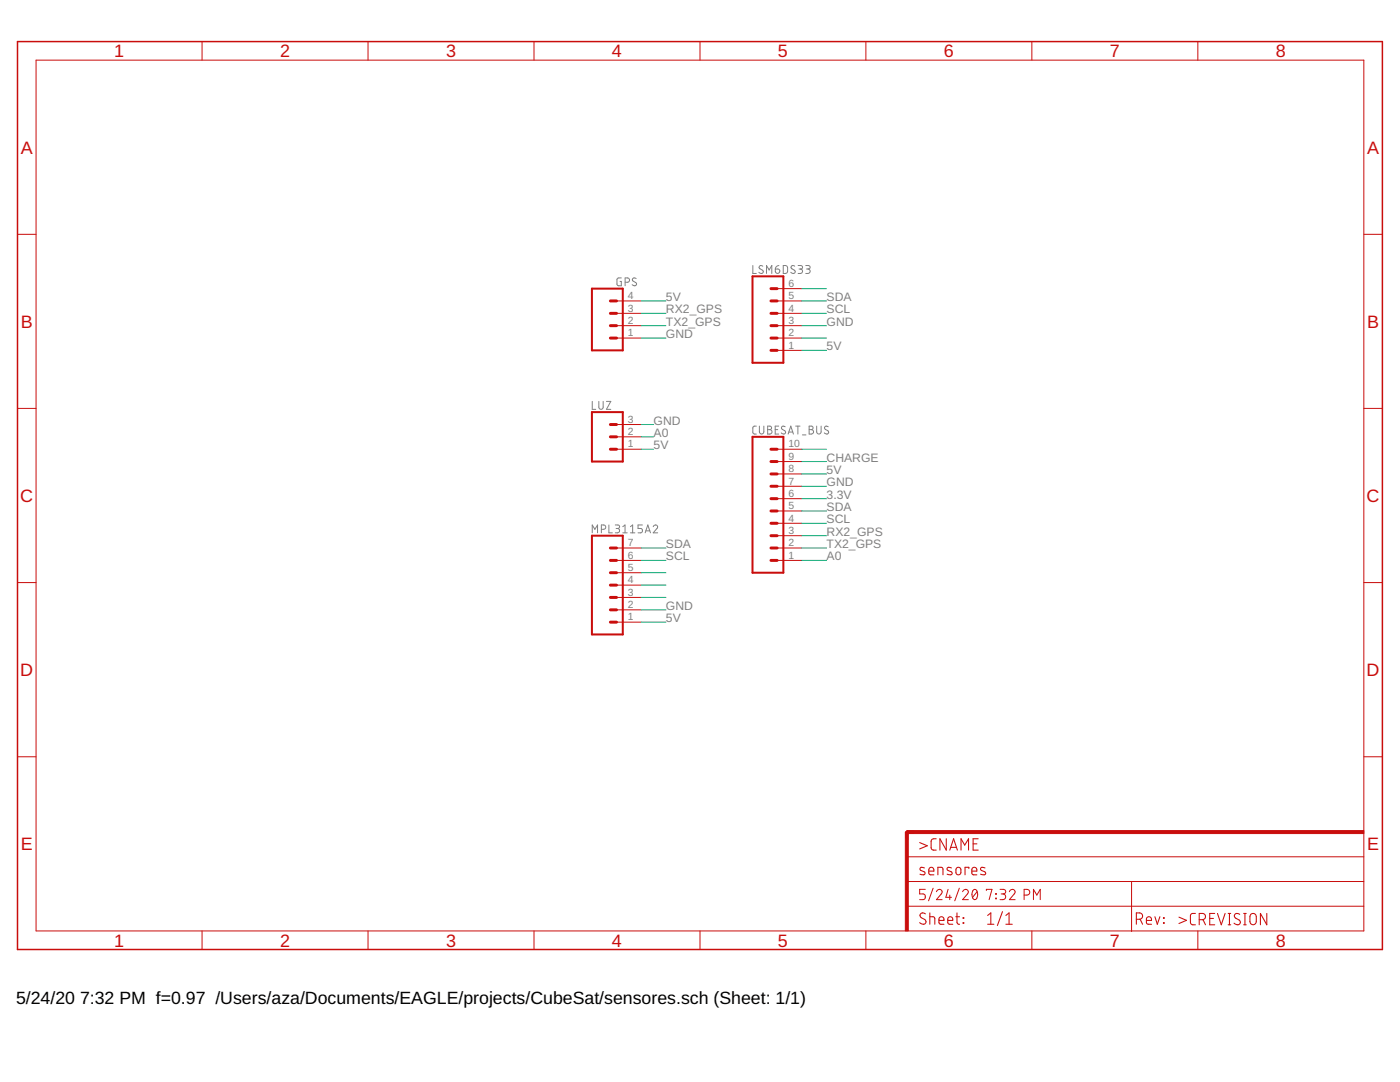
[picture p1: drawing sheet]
<svg xmlns="http://www.w3.org/2000/svg" width="279mm" height="216mm" viewBox="0 0 279 216" stroke-linecap="round" stroke-linejoin="round" font-family="sans-serif">
<g fill="none" stroke="#808080" stroke-width=".2">
<path d="M124 55.5h-.7l-.2 .2v1l.2 .3h.7v-.8h-.3M124.8 56.3h.4a.43 .43 0 0 0 .4-.4 .43 .43 0 0 0-.4-.4h-.4v1.5M127 55.6a.41 .41 0 0 0-.6-.1 .41 .41 0 0 0-.1 .5l.6 .4a.39 .39 0 0 1 0 .6 .39 .39 0 0 1-.6-.1l-.1-.1M150.2 53v1.6h.7M152.2 53.1l-.5-.1-.2 .3 .1 .3 .5 .3a.39 .39 0 0 1 .1 .6 .39 .39 0 0 1-.6 0l-.2-.2M153 54.6v-1.6l.5 .9 .5-.9v1.6M154.7 53.7h.6a.44 .44 0 0 1 .3 .5 .44 .44 0 0 1-.5 .4 .44 .44 0 0 1-.4-.5zM155.4 53l-.4 .1-.3 .6M156.3 53h.6l.2 .3 .1 .8-.3 .4-.6 .1zM158.6 53.1l-.5-.1-.2 .3v.3l.6 .3a.39 .39 0 0 1 .1 .6 .39 .39 0 0 1-.6 0l-.2-.2M159.3 53h.5a.35 .35 0 0 1 .4 .3 .35 .35 0 0 1-.4 .4h-.3M159.7 53.7a.44 .44 0 0 1 .5 .4 .44 .44 0 0 1-.5 .5h-.4"/>
<path d="M160.8 53h.5a.35 .35 0 0 1 .4 .3 .35 .35 0 0 1-.4 .4h-.3M161.2 53.7a.44 .44 0 0 1 .5 .4 .44 .44 0 0 1-.5 .5h-.4M118.2 80.1v1.6h.7M119.5 80.1v1.1a.43 .43 0 0 0 .4 .5 .43 .43 0 0 0 .5-.5v-1.1M121 80.1h.9l-.9 1.6h.9M150.9 85h-.4l-.3 .4 .1 1 .2 .2h.4M151.6 85v1.2a.44 .44 0 0 0 .4 .4 .44 .44 0 0 0 .4-.4v-1.2M153.2 85h.4a.35 .35 0 0 1 .4 .4 .35 .35 0 0 1-.4 .3 .44 .44 0 0 1 .5 .5 .44 .44 0 0 1-.5 .4h-.4zM153.2 85.7h.4M154.7 85.7h.5M155.4 85h-.7v1.6h.7M156.7 85.2l-.5-.2-.2 .4 .1 .3 .5 .2a.37 .37 0 0 1 .1 .5 .37 .37 0 0 1-.5 .2l-.3-.2"/>
<path d="M157.3 86.6l.5-1.6 .5 1.6M157.4 86.2h.8M158.8 85h.9M159.2 85v1.6M160.1 86.8h.7M161.5 85h.4a.35 .35 0 0 1 .4 .4 .35 .35 0 0 1-.4 .3 .44 .44 0 0 1 .5 .5 .44 .44 0 0 1-.5 .4h-.4zM161.5 85.7h.4M163 85v1.2a.44 .44 0 0 0 .4 .4 .44 .44 0 0 0 .5-.4v-1.2M165.3 85.2l-.5-.2-.3 .4 .2 .3 .5 .2a.4 .4 0 0 1 .1 .6 .4 .4 0 0 1-.6 0l-.2-.1M118.2 106.3v-1.5l.5 .8 .6-.8v1.5M120 105.6h.5a.43 .43 0 0 0 .4-.4 .43 .43 0 0 0-.4-.4h-.5v1.5M121.5 104.8v1.5h.7"/>
<path d="M122.8 104.8h.5a.35 .35 0 0 1 .4 .3 .35 .35 0 0 1-.4 .4h-.3M123.2 105.5a.43 .43 0 0 1 .5 .4 .43 .43 0 0 1-.5 .4h-.4M124.3 105.1l.4-.3v1.5M124.3 106.3h.9M125.8 106.3h.9M125.8 105.1l.5-.3v1.5M128.2 104.8h-.9v.7h.6a.44 .44 0 0 1 .3 .4 .44 .44 0 0 1-.3 .4h-.6M128.8 106.3l.5-1.5 .5 1.5M128.9 105.9h.8M130.4 105.1a.43 .43 0 0 1 .6-.3 .43 .43 0 0 1 .1 .7l-.7 .8h.9"/>
</g>
<path d="M118.1 57.6h6.2v12.3h-6.2zM150.2 55.1h6.1v17.3h-6.1zM118.1 82.2h6.2v9.9h-6.2zM150.2 87.2h6.1v27.1h-6.1zM118.1 106.9h6.2v19.7h-6.2z" fill="none" stroke="#c90d0c" stroke-width=".4"/>
<g fill="none" stroke="#c90d0c" stroke-width=".59">
<path d="M153.9 57.6h1.2M121.8 62.5h1.2M121.8 65h1.2M121.8 67.5h1.2M121.8 60h1.2M153.9 62.5h1.2M153.9 65h1.2M153.9 67.5h1.2M153.9 60h1.2M153.9 69.9h1.2M121.8 84.7h1.2M121.8 87.2h1.2"/>
<path d="M121.8 89.6h1.2M153.9 89.6h1.2M153.9 99.5h1.2M153.9 97h1.2M153.9 94.6h1.2M153.9 92.1h1.2M121.8 119.2h1.2M121.8 114.3h1.2M121.8 116.8h1.2M121.8 111.8h1.2M121.8 109.3h1.2M153.9 111.8h1.2"/>
<path d="M153.9 109.3h1.2M153.9 106.9h1.2M153.9 102h1.2M153.9 104.4h1.2M121.8 121.7h1.2M121.8 124.1h1.2M182.2 166h-1.2v1.3"/>
</g>
<g fill="none" stroke="#c90d0c" stroke-width=".2">
<path d="M7.2 12h265v173.8h-265zM40.3 8.3v3.7M73.4 8.3v3.7M106.6 8.3v3.7M139.7 8.3v3.7M172.8 8.3v3.7M205.9 8.3v3.7M239.1 8.3v3.7M3.5 46.8h3.7M155.1 57.6h4.9M272.2 46.8h3.7M123 67.5h5"/>
<path d="M123 65h5M123 62.5h5M123 60h5M155.1 67.5h4.9M155.1 65h4.9M155.1 62.5h4.9M155.1 60h4.9M155.1 69.9h4.9M3.5 81.5h3.7M123 89.6h5M123 87.2h5M123 84.7h5"/>
<path d="M155.1 89.6h4.9M155.1 99.5h4.9M155.1 97h4.9M155.1 94.6h4.9M155.1 92.1h4.9M272.2 81.5h3.7M3.5 116.2h3.7M123 119.2h5M123 116.8h5M123 114.3h5M123 111.8h5M123 109.3h5"/>
<path d="M155.1 111.8h4.9M155.1 109.3h4.9M155.1 106.9h4.9M155.1 104.4h4.9M155.1 102h4.9M272.2 116.2h3.7M123 124.1h5M123 121.7h5M3.5 151h3.7M272.2 151h3.7M181 175.9h91.2M181 171h91.2"/>
<path d="M184.7 177.5h-1.2v.9h.7a.59 .59 0 0 1 .5 .5 .59 .59 0 0 1-.5 .6h-.7M186.2 177.2l-.9 2.5M186.9 177.9a.56 .56 0 0 1 .8-.4 .56 .56 0 0 1 .2 .9l-1 1.1h1.1M189.2 177.5l-.4 1.5h1.1M189.5 178.6v.9M191.5 177.2l-1 2.5M192.1 177.9a.56 .56 0 0 1 .8-.4 .56 .56 0 0 1 .2 .9l-1 1.1h1.2M194.2 177.6l.2-.1a.84 .84 0 0 1 .7 1.2l-.1 .3a.49 .49 0 0 1-.5 .5 .49 .49 0 0 1-.4-.5l-.1-.8zM195 177.9l-.9 1.1M196.8 177.7v-.2h1.2l-.6 2M198.7 178.3l.1 .1zM198.7 179.2l.1 .1z"/>
<path d="M199.6 177.5h.7a.46 .46 0 0 1 .4 .4 .46 .46 0 0 1-.4 .5h-.5M200.2 178.4a.57 .57 0 0 1 .5 .5 .57 .57 0 0 1-.5 .6h-.6M201.4 177.9a.56 .56 0 0 1 .8-.4 .56 .56 0 0 1 .2 .9l-1 1.1h1.2M204.4 178.6h.6a.57 .57 0 0 0 .5-.6 .57 .57 0 0 0-.5-.5h-.6v2M206.2 179.5v-2l.7 1.1 .7-1.1v2M225.8 175.9v10M40.3 185.8v3.7M73.4 185.8v3.7M106.6 185.8v3.7M139.7 185.8v3.7M172.8 185.8v3.7M181 180.8h91.2"/>
<path d="M205.9 185.8v3.7M239.1 185.8v3.7"/>
</g>
<g fill="#c90d0c" stroke="#c90d0c" stroke-width=".2">
<path d="M180.7 166h.6v19.8h-.6z"/>
<path d="M181 165.7h91.2v.6h-91.2z"/>
</g>
<g fill="none" stroke="#c90d0c" stroke-width=".21">
<path d="M183.5 168.1l1.6 .7-1.6 .6M184.5 173.2l-.7-.1-.2 .4 .2 .2 .8 .3v.4a.79 .79 0 0 1-1 0M185.4 173.8h1a.53 .53 0 0 0-.4-.7 .53 .53 0 0 0-.6 .5l.1 .9 .9 .1M186.8 167.4h-.7l-.3 .5 .1 1.5 .3 .2h.6M187.2 174.6v-1.5l.9 .1 .1 1.4M188.8 167.4v2.2l-1.2-2.2v2.2M189.5 169.6l.8-2.2 .8 2.2M189.7 169.1h1.2M189.9 173.2l-.7-.1-.2 .4 .9 .5 .1 .4a.82 .82 0 0 1-1 0M190.9 173.2l.4-.1a.88 .88 0 0 1 .2 1.4l-.3 .1-.4-.4zM191.8 169.6v-2.2l.7 1.2 .8-1.2v2.2M193.4 173.3v-.2h-.8v1.5"/>
<path d="M194 173.8h.9a.53 .53 0 0 0-.3-.7 .53 .53 0 0 0-.6 .5l.1 .9 .8 .1M194.2 168.4h.8M195.2 167.4h-1v2.2h1M196.6 173.2l-.7-.1-.2 .4 .2 .2 .7 .3 .1 .4a.85 .85 0 0 1-1 0M184.7 182.4a.57 .57 0 0 0-.9-.1 .57 .57 0 0 0 .1 .8l.7 .4a.57 .57 0 0 1 0 .8 .57 .57 0 0 1-.8 0l-.3-.2M185.6 182.9h.7l.2 .3 .1 1.2M185.6 182.2v2.2M187.4 183.7h1a.52 .52 0 0 0-.4-.8 .52 .52 0 0 0-.6 .5l.1 .9 .9 .1M189.1 183.7h1a.52 .52 0 0 0-.3-.8 .52 .52 0 0 0-.7 .5l.2 .9 .8 .1M190.8 182.9h.7M191 182.2v1.8l.2 .4h.3M192.2 183.1l.1 .1z"/>
<path d="M192.2 184.1l.1 .1zM197.1 184.4h1.3M197.1 182.7l.6-.5v2.2M200.1 181.9l-1 2.8M200.7 184.4h1.3M200.7 182.7l.7-.5v2.2M226.8 183.4h.6a.64 .64 0 0 0 .6-.6 .64 .64 0 0 0-.6-.6h-.6v2.2M227.5 183.4l.5 1M228.8 183.7h1a.53 .53 0 0 0-.4-.8 .53 .53 0 0 0-.6 .5l.1 .9 .9 .1M230.5 182.9l.5 1.5 .5-1.5M232.2 184.1l.1 .1zM232.2 183.1l.1 .1z"/>
<path d="M235.3 183l1.5 .6-1.5 .7M238.6 182.3h-.5a.47 .47 0 0 0-.5 .5l.1 1.5 .2 .2h.7M239.3 183.5h.7a.62 .62 0 0 0 .6-.6 .62 .62 0 0 0-.6-.6h-.7v2.2M240.1 183.5l.5 1M241.4 183.3h.8M242.4 182.3h-1v2.2h1M243 182.3l.7 2.2 .8-2.2M245.1 184.5h.5M245.1 182.3h.5M245.4 182.3v2.2M247.4 182.5a.56 .56 0 0 0-.8-.2 .56 .56 0 0 0 0 .9l.7 .4a.57 .57 0 0 1 .1 .8 .57 .57 0 0 1-.9 0l-.2-.2M248.2 184.5h.5"/>
<path d="M248.2 182.3h.5M248.5 182.3v2.2M249.7 182.4l.6-.1 .3 .2 .1 1.4a.63 .63 0 0 1-.6 .6 .63 .63 0 0 1-.7-.6v-1zM252.8 182.3v2.2l-1.3-2.2v2.2"/>
</g>
<path d="M3.5 8.3h272.4v181.2h-272.4z" fill="none" stroke="#c90d0c" stroke-width=".3"/>
<g fill="none" stroke="#0dab76" stroke-width=".2">
<path d="M160 57.6h5M128 60h4.9M128 67.5h4.9M128 65h4.9M128 62.5h4.9M160 60h5M160 69.9h5M160 67.5h5M160 65h5M160 62.5h5M128 89.6h2.5M128 84.7h2.5"/>
<path d="M128 87.2h2.5M160 89.6h5M160 94.6h5M160 97h5M160 99.5h5M160 92.1h5M128 109.3h4.9M128 111.8h4.9M128 119.2h4.9M128 116.8h4.9M128 114.3h4.9M160 109.3h5"/>
<path d="M160 102h5M160 111.8h5M160 104.4h5M160 106.9h5M128 124.1h4.9M128 121.7h4.9"/>
</g>
<g font-size="3.6" fill="#c90d0c">
<text x="22.8" y="11.4">1</text>
<text x="55.9" y="11.4">2</text>
<text x="89" y="11.4">3</text>
<text x="122.1" y="11.4">4</text>
<text x="155.3" y="11.4">5</text>
<text x="188.4" y="11.4">6</text>
<text x="221.5" y="11.4">7</text>
<text x="254.6" y="11.4">8</text>
<text x="4.2" y="30.6">A</text>
<text x="272.8" y="30.6">A</text>
<text x="4.2" y="65.4">B</text>
<text x="272.8" y="65.4">B</text>
<text x="4.1" y="100.1">C</text>
<text x="272.7" y="100.1">C</text>
<text x="4.1" y="134.9">D</text>
<text x="272.7" y="134.9">D</text>
<text x="4.2" y="169.7">E</text>
<text x="272.8" y="169.7">E</text>
<text x="22.8" y="188.9">1</text>
<text x="55.9" y="188.9">2</text>
<text x="89" y="188.9">3</text>
<text x="122.1" y="188.9">4</text>
<text x="155.3" y="188.9">5</text>
<text x="188.4" y="188.9">6</text>
<text x="221.5" y="188.9">7</text>
<text x="254.6" y="188.9">8</text>
</g>
<g font-size="3.5">
<text x="3.2" y="200.4">5/24/20</text>
<text x="16" y="200.4">7:32 PM f=0.97 /Users/aza/Documents/EAGLE/projects/CubeSat/sensores.sch (Sheet: 1/1)</text>
</g>
<g font-size="2.4" fill="#808080">
<text x="132.9" y="60.1">5V</text>
<text x="132.9" y="62.5">RX2_GPS</text>
<text x="132.9" y="65">TX2_GPS</text>
<text x="165" y="65">GND</text>
<text x="165" y="60.1">SDA</text>
<text x="165" y="62.5">SCL</text>
<text x="132.9" y="67.5">GND</text>
<text x="165" y="69.9">5V</text>
<text x="130.4" y="89.6">5V</text>
<text x="130.4" y="84.7">GND</text>
<text x="130.4" y="87.2">A0</text>
<text x="165" y="94.6">5V</text>
<text x="165" y="92.1">CHARGE</text>
<text x="165" y="97">GND</text>
<text x="165" y="99.5">3.3V</text>
<text x="165" y="102">SDA</text>
<text x="165" y="104.4">SCL</text>
<text x="165" y="106.9">RX2_GPS</text>
<text x="132.9" y="109.4">SDA</text>
<text x="132.9" y="111.8">SCL</text>
<text x="165" y="109.4">TX2_GPS</text>
<text x="165" y="111.8">A0</text>
<text x="132.9" y="124.1">5V</text>
<text x="132.9" y="121.7">GND</text>
</g>
<g font-size="2.1" fill="#808080">
<text x="125.3" y="59.7">4</text>
<text x="157.4" y="59.7">5</text>
<text x="157.4" y="57.2">6</text>
<text x="125.3" y="64.6">2</text>
<text x="125.3" y="62.2">3</text>
<text x="157.4" y="64.6">3</text>
<text x="157.4" y="62.2">4</text>
<text x="125.3" y="67.1">1</text>
<text x="157.4" y="69.6">1</text>
<text x="157.4" y="67.1">2</text>
<text x="125.3" y="89.3">1</text>
<text x="125.3" y="86.8">2</text>
<text x="125.3" y="84.4">3</text>
<text x="157.4" y="89.3">10</text>
<text x="157.4" y="94.2">8</text>
<text x="157.4" y="91.8">9</text>
<text x="157.4" y="101.6">5</text>
<text x="157.4" y="99.1">6</text>
<text x="157.4" y="96.7">7</text>
<text x="157.4" y="106.5">3</text>
<text x="157.4" y="104.1">4</text>
<text x="125.3" y="113.9">5</text>
<text x="125.3" y="111.5">6</text>
<text x="125.3" y="109">7</text>
<text x="157.4" y="111.5">1</text>
<text x="157.4" y="109">2</text>
<text x="125.3" y="118.9">3</text>
<text x="125.3" y="116.4">4</text>
<text x="125.3" y="123.8">1</text>
<text x="125.3" y="121.3">2</text>
</g>
</svg>
